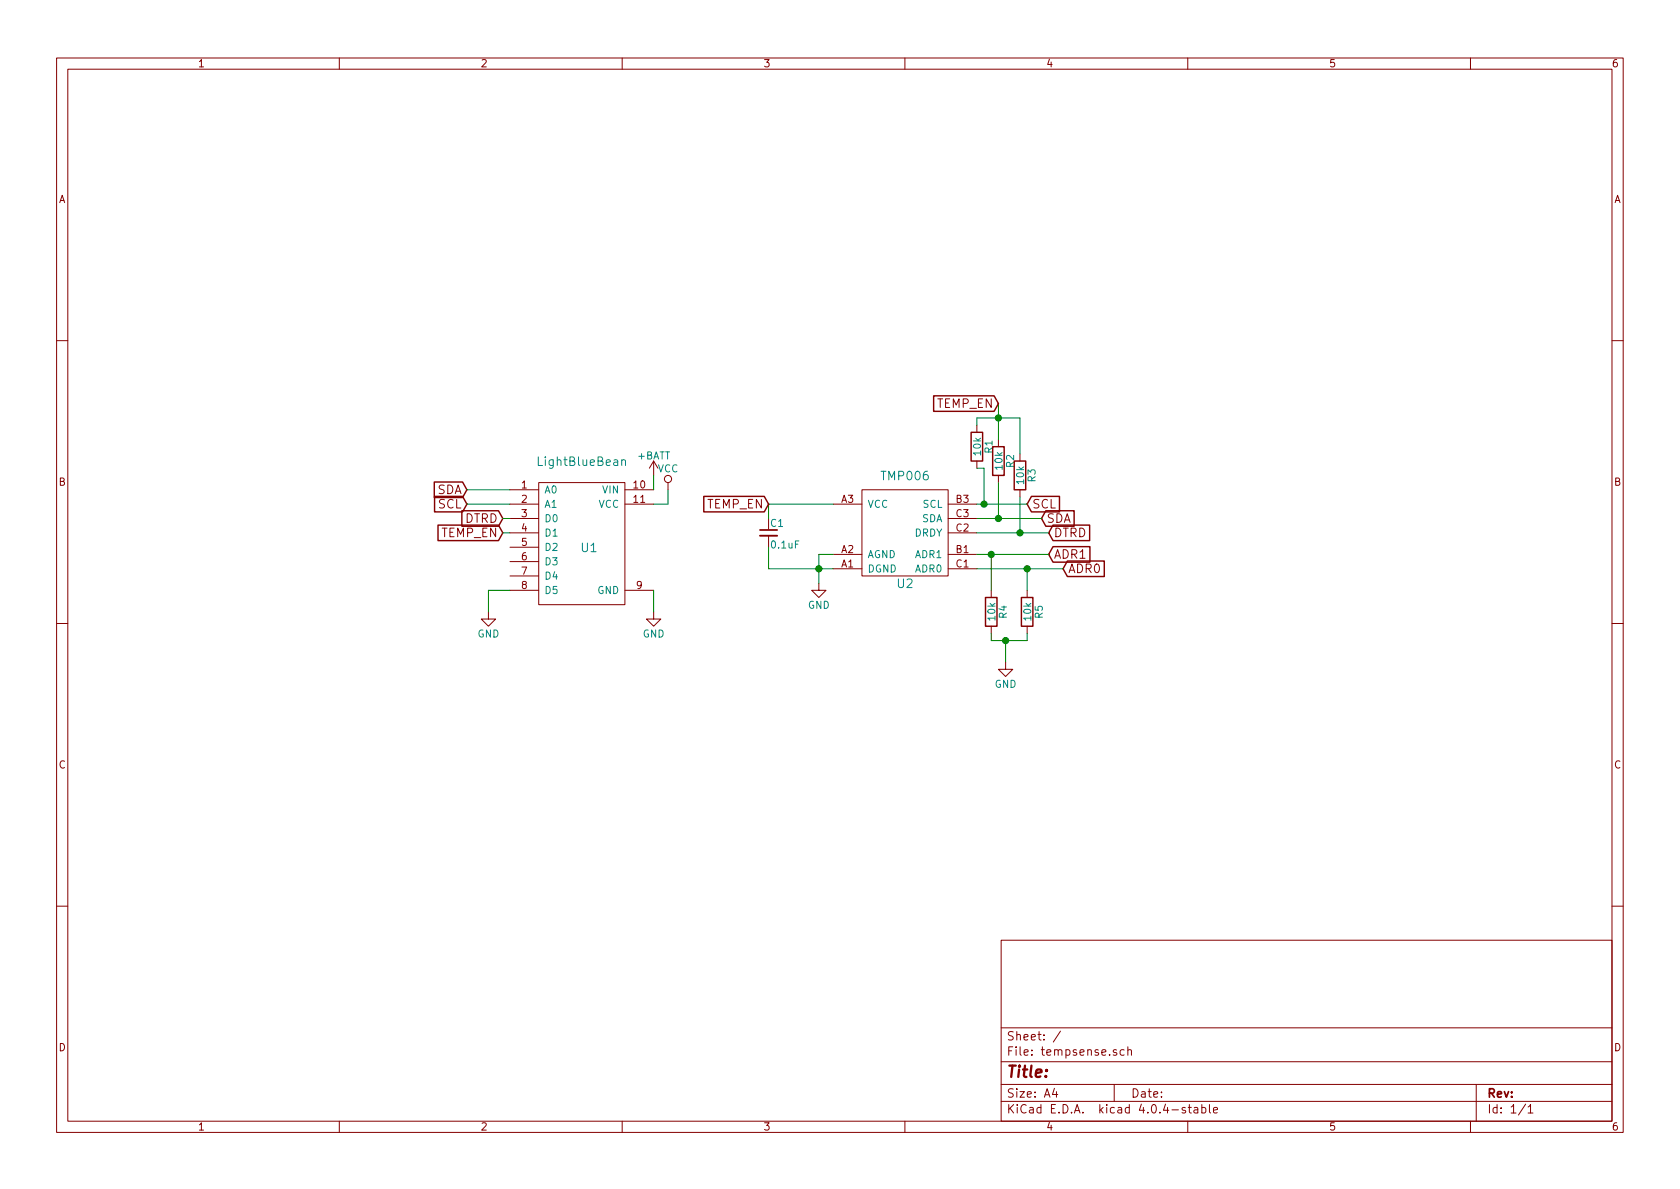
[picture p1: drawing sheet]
EESchema Schematic File Version 2
LIBS:power
LIBS:device
LIBS:transistors
LIBS:conn
LIBS:linear
LIBS:regul
LIBS:74xx
LIBS:cmos4000
LIBS:adc-dac
LIBS:memory
LIBS:xilinx
LIBS:microcontrollers
LIBS:dsp
LIBS:microchip
LIBS:analog_switches
LIBS:motorola
LIBS:texas
LIBS:intel
LIBS:audio
LIBS:interface
LIBS:digital-audio
LIBS:philips
LIBS:display
LIBS:cypress
LIBS:siliconi
LIBS:opto
LIBS:atmel
LIBS:contrib
LIBS:valves
LIBS:lightbluebean
LIBS:force_sensor
LIBS:sparkfun
LIBS:tempsense-cache
EELAYER 25 0
EELAYER END
$Descr A4 11693 8268
encoding utf-8
Sheet 1 1
Title ""
Date ""
Rev ""
Comp ""
Comment1 ""
Comment2 ""
Comment3 ""
Comment4 ""
$EndDescr
$Comp
L LightBlueBean U1
U 1 1
P 4050 3800
F 0 "U1" H 4100 3800 60  0000 C CNN
F 1 "LightBlueBean" H 4050 4400 60  0000 C CNN
F 2 "idlehands_footprints:LightBlueBean" H 4050 3800 60  0001 C CNN
F 3 "" H 4050 3800 60  0001 C CNN
	1    4050 3800
	1    0    0    -1  
$EndComp
$Comp
L +BATT #PWR01
U 1 1
P 4550 3300
F 0 "#PWR01" H 4550 3150 50  0001 C CNN
F 1 "+BATT" H 4550 3440 50  0000 C CNN
F 2 "" H 4550 3300 50  0000 C CNN
F 3 "" H 4550 3300 50  0000 C CNN
	1    4550 3300
	1    0    0    -1  
$EndComp
$Comp
L GND #PWR02
U 1 1
P 4550 4250
F 0 "#PWR02" H 4550 4000 50  0001 C CNN
F 1 "GND" H 4550 4100 50  0000 C CNN
F 2 "" H 4550 4250 50  0000 C CNN
F 3 "" H 4550 4250 50  0000 C CNN
	1    4550 4250
	1    0    0    -1  
$EndComp
$Comp
L VCC #PWR03
U 1 1
P 4650 3400
F 0 "#PWR03" H 4650 3250 50  0001 C CNN
F 1 "VCC" H 4650 3550 50  0000 C CNN
F 2 "" H 4650 3400 50  0000 C CNN
F 3 "" H 4650 3400 50  0000 C CNN
	1    4650 3400
	1    0    0    -1  
$EndComp
Text GLabel 3500 3700 0    60   Input ~ 0
TEMP_EN
Text GLabel 3500 3600 0    60   Input ~ 0
DTRD
$Comp
L TMP006 U2
U 1 1
P 6300 3750
F 0 "U2" H 6300 3450 60  0000 C CNN
F 1 "TMP006" H 6300 4200 60  0000 C CNN
F 2 "idlehands_footprints:TMP006" H 6300 3750 60  0001 C CNN
F 3 "" H 6300 3750 60  0001 C CNN
	1    6300 3750
	1    0    0    -1  
$EndComp
$Comp
L GND #PWR04
U 1 1
P 5700 4050
F 0 "#PWR04" H 5700 3800 50  0001 C CNN
F 1 "GND" H 5700 3900 50  0000 C CNN
F 2 "" H 5700 4050 50  0000 C CNN
F 3 "" H 5700 4050 50  0000 C CNN
	1    5700 4050
	1    0    0    -1  
$EndComp
$Comp
L C_Small C1
U 1 1
P 5350 3700
F 0 "C1" H 5360 3770 50  0000 L CNN
F 1 "0.1uF" H 5360 3620 50  0000 L CNN
F 2 "idlehands_footprints:C_0402_Hand" H 5350 3700 50  0001 C CNN
F 3 "" H 5350 3700 50  0000 C CNN
F 4 "490-6328-1-ND" H 5350 3700 60  0001 C CNN "Digikey Part No."
	1    5350 3700
	1    0    0    -1  
$EndComp
Text GLabel 7250 3600 2    60   Input ~ 0
SDA
Text GLabel 7150 3500 2    60   Input ~ 0
SCL
Text GLabel 7300 3700 2    60   Input ~ 0
DTRD
Text GLabel 3250 3500 0    60   Input ~ 0
SCL
Text GLabel 3250 3400 0    60   Input ~ 0
SDA
$Comp
L R R1
U 1 1
P 6800 3100
F 0 "R1" V 6880 3100 50  0000 C CNN
F 1 "10k" V 6800 3100 50  0000 C CNN
F 2 "idlehands_footprints:R_0402_Hand" V 6730 3100 50  0001 C CNN
F 3 "" H 6800 3100 50  0000 C CNN
F 4 "311-10KJRCT-ND" V 6800 3100 60  0001 C CNN "Digikey Part No."
	1    6800 3100
	1    0    0    -1  
$EndComp
$Comp
L R R2
U 1 1
P 6950 3200
F 0 "R2" V 7030 3200 50  0000 C CNN
F 1 "10k" V 6950 3200 50  0000 C CNN
F 2 "idlehands_footprints:R_0402_Hand" V 6880 3200 50  0001 C CNN
F 3 "" H 6950 3200 50  0000 C CNN
F 4 "311-10KJRCT-ND" V 6950 3200 60  0001 C CNN "Digikey Part No."
	1    6950 3200
	1    0    0    -1  
$EndComp
$Comp
L R R3
U 1 1
P 7100 3300
F 0 "R3" V 7180 3300 50  0000 C CNN
F 1 "10k" V 7100 3300 50  0000 C CNN
F 2 "idlehands_footprints:R_0402_Hand" V 7030 3300 50  0001 C CNN
F 3 "" H 7100 3300 50  0000 C CNN
F 4 "311-10KJRCT-ND" V 7100 3300 60  0001 C CNN "Digikey Part No."
	1    7100 3300
	1    0    0    -1  
$EndComp
Text GLabel 7300 3850 2    60   Input ~ 0
ADR1
Text GLabel 7400 3950 2    60   Input ~ 0
ADR0
$Comp
L R R4
U 1 1
P 6900 4250
F 0 "R4" V 6980 4250 50  0000 C CNN
F 1 "10k" V 6900 4250 50  0000 C CNN
F 2 "idlehands_footprints:R_0402_Hand" V 6830 4250 50  0001 C CNN
F 3 "" H 6900 4250 50  0000 C CNN
F 4 "311-10KJRCT-ND" V 6900 4250 60  0001 C CNN "Digikey Part No."
	1    6900 4250
	1    0    0    -1  
$EndComp
$Comp
L R R5
U 1 1
P 7150 4250
F 0 "R5" V 7230 4250 50  0000 C CNN
F 1 "10k" V 7150 4250 50  0000 C CNN
F 2 "idlehands_footprints:R_0402_Hand" V 7080 4250 50  0001 C CNN
F 3 "" H 7150 4250 50  0000 C CNN
F 4 "311-10KJRCT-ND" V 7150 4250 60  0001 C CNN "Digikey Part No."
	1    7150 4250
	1    0    0    -1  
$EndComp
Wire Wire Line
	4550 3400 4550 3300
Wire Wire Line
	4550 4100 4550 4250
Wire Wire Line
	4550 3500 4650 3500
Wire Wire Line
	4650 3500 4650 3400
Wire Wire Line
	3400 4100 3550 4100
Wire Wire Line
	3550 3600 3500 3600
Wire Wire Line
	3550 3700 3500 3700
Wire Wire Line
	5350 3500 5800 3500
Wire Wire Line
	5350 3500 5350 3600
Wire Wire Line
	5350 3800 5350 3950
Wire Wire Line
	5350 3950 5800 3950
Wire Wire Line
	5800 3850 5700 3850
Wire Wire Line
	5700 3850 5700 4050
Connection ~ 5700 3950
Wire Wire Line
	6800 3500 7150 3500
Wire Wire Line
	6800 3600 7250 3600
Wire Wire Line
	6800 3700 7300 3700
Wire Wire Line
	3250 3400 3550 3400
Wire Wire Line
	3250 3500 3550 3500
Wire Wire Line
	7100 3700 7100 3450
Connection ~ 7100 3700
Wire Wire Line
	6950 3600 6950 3350
Connection ~ 6950 3600
Wire Wire Line
	6850 3500 6850 3250
Wire Wire Line
	6850 3250 6800 3250
Connection ~ 6850 3500
Wire Wire Line
	6800 2950 6800 2900
Wire Wire Line
	6800 2900 7100 2900
Wire Wire Line
	7100 2900 7100 3150
Wire Wire Line
	6950 2800 6950 3050
Connection ~ 6950 2900
Wire Wire Line
	6800 3850 7300 3850
Wire Wire Line
	6800 3950 7400 3950
Wire Wire Line
	6900 4100 6900 3850
Connection ~ 6900 3850
Wire Wire Line
	7150 4100 7150 3950
Connection ~ 7150 3950
Wire Wire Line
	6900 4400 6900 4450
Wire Wire Line
	6900 4450 7150 4450
Wire Wire Line
	7150 4450 7150 4400
Wire Wire Line
	7000 4450 7000 4600
Connection ~ 7000 4450
$Comp
L GND #PWR05
U 1 1
P 7000 4600
F 0 "#PWR05" H 7000 4350 50  0001 C CNN
F 1 "GND" H 7000 4450 50  0000 C CNN
F 2 "" H 7000 4600 50  0000 C CNN
F 3 "" H 7000 4600 50  0000 C CNN
	1    7000 4600
	1    0    0    -1  
$EndComp
Text GLabel 5350 3500 0    60   Input ~ 0
TEMP_EN
Text GLabel 6950 2800 0    60   Input ~ 0
TEMP_EN
$Comp
L GND #PWR?
U 1 1
P 3400 4250
F 0 "#PWR?" H 3400 4000 50  0001 C CNN
F 1 "GND" H 3400 4100 50  0000 C CNN
F 2 "" H 3400 4250 50  0000 C CNN
F 3 "" H 3400 4250 50  0000 C CNN
	1    3400 4250
	1    0    0    -1  
$EndComp
Wire Wire Line
	3400 4250 3400 4100
$EndSCHEMATC
